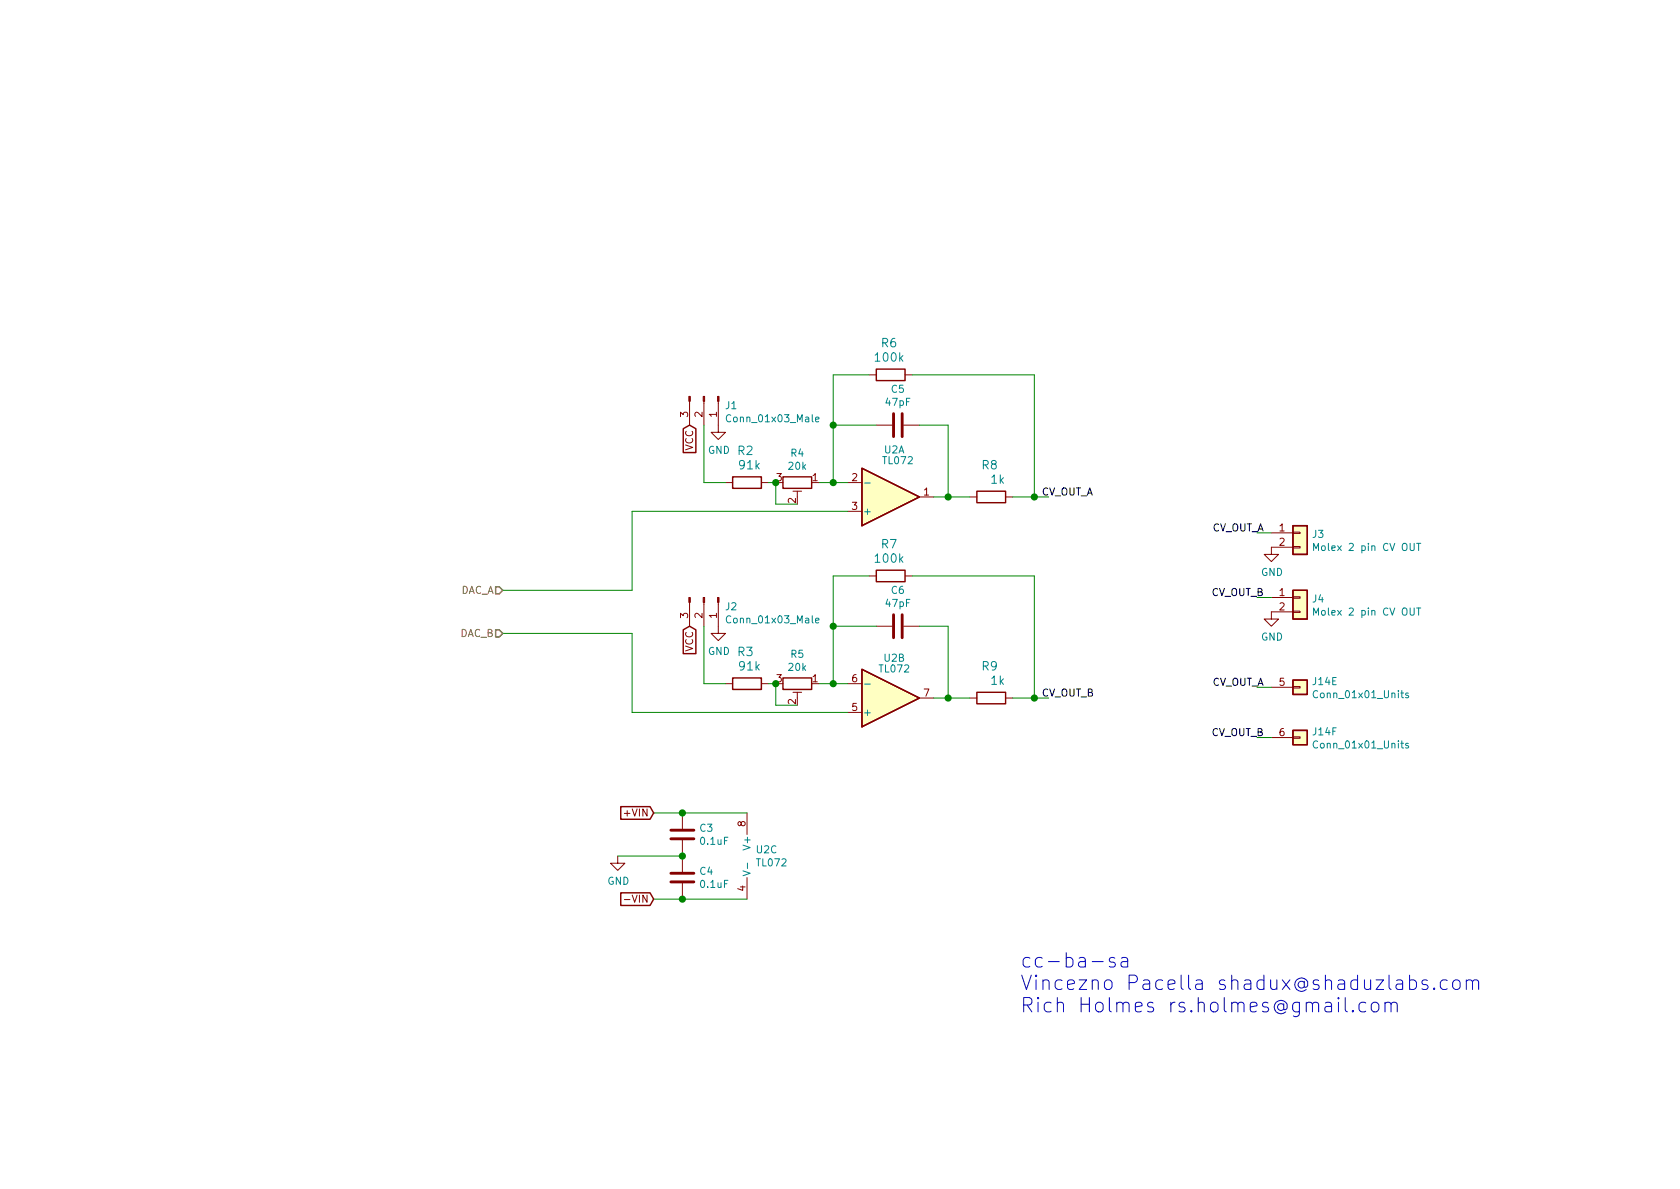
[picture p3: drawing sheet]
EESchema Schematic File Version 4
EELAYER 30 0
EELAYER END
$Descr A4 11693 8268
encoding utf-8
Sheet 3 16
Title ""
Date ""
Rev ""
Comp ""
Comment1 ""
Comment2 ""
Comment3 ""
Comment4 ""
$EndDescr
Wire Wire Line
	5800 3350 5800 2950
Wire Wire Line
	5900 3350 5800 3350
Wire Wire Line
	6100 2950 5800 2950
Connection ~ 5800 3350
Connection ~ 5800 2950
Wire Wire Line
	6500 3450 6600 3450
Wire Wire Line
	6400 2950 6600 2950
Wire Wire Line
	6600 2950 6600 3450
Connection ~ 6600 3450
$Comp
L Device:R R?
U 1 1
P 6200 2600
AR Path="/5E7E4E98" Ref="R?"  Part="1" 
AR Path="/5E7977E1/5E7E4E98" Ref="R?"  Part="1" 
AR Path="/5E7957F4/5E7E4E98" Ref="R?"  Part="1" 
AR Path="/5E7E1DC7/5E7E4E98" Ref="R6"  Part="1" 
F 0 "R6" V 6450 2550 59  0000 L BNN
F 1 "100k" V 6350 2500 59  0000 L BNN
F 2 "ao_tht:R_Axial_DIN0207_L6.3mm_D2.5mm_P7.62mm_Horizontal" H 6200 2600 50  0001 C CNN
F 3 "" H 6200 2600 50  0001 C CNN
	1    6200 2600
	0    -1   -1   0   
$EndComp
$Comp
L Connector:Conn_01x03_Male J?
U 1 1
P 4900 2750
AR Path="/5E7957F4/5E7E4E9E" Ref="J?"  Part="1" 
AR Path="/5E7E4E9E" Ref="J?"  Part="1" 
AR Path="/5E7E1DC7/5E7E4E9E" Ref="J1"  Part="1" 
F 0 "J1" V 4962 2894 50  0000 L CNN
F 1 "Conn_01x03_Male" V 5053 2894 50  0000 L CNN
F 2 "ao_tht:PinHeader_1x03_P2.54mm_Vertical" H 4900 2750 50  0001 C CNN
F 3 "~" H 4900 2750 50  0001 C CNN
	1    4900 2750
	0    1    1    0   
$EndComp
$Comp
L power:GND #PWR?
U 1 1
P 5000 2950
AR Path="/5E7957F4/5E7E4EA4" Ref="#PWR?"  Part="1" 
AR Path="/5E7E4EA4" Ref="#PWR?"  Part="1" 
AR Path="/5E7E1DC7/5E7E4EA4" Ref="#PWR04"  Part="1" 
F 0 "#PWR04" H 5000 2700 50  0001 C CNN
F 1 "GND" H 5005 2777 50  0000 C CNN
F 2 "" H 5000 2950 50  0001 C CNN
F 3 "" H 5000 2950 50  0001 C CNN
	1    5000 2950
	1    0    0    -1  
$EndComp
Wire Wire Line
	4900 2950 4900 3350
$Comp
L Connector:Conn_01x03_Male J?
U 1 1
P 4900 4150
AR Path="/5E7957F4/5E7E4EAB" Ref="J?"  Part="1" 
AR Path="/5E7E4EAB" Ref="J?"  Part="1" 
AR Path="/5E7E1DC7/5E7E4EAB" Ref="J2"  Part="1" 
F 0 "J2" V 4962 4294 50  0000 L CNN
F 1 "Conn_01x03_Male" V 5053 4294 50  0000 L CNN
F 2 "ao_tht:PinHeader_1x03_P2.54mm_Vertical" H 4900 4150 50  0001 C CNN
F 3 "~" H 4900 4150 50  0001 C CNN
	1    4900 4150
	0    1    1    0   
$EndComp
$Comp
L power:GND #PWR?
U 1 1
P 5000 4350
AR Path="/5E7957F4/5E7E4EB1" Ref="#PWR?"  Part="1" 
AR Path="/5E7E4EB1" Ref="#PWR?"  Part="1" 
AR Path="/5E7E1DC7/5E7E4EB1" Ref="#PWR05"  Part="1" 
F 0 "#PWR05" H 5000 4100 50  0001 C CNN
F 1 "GND" H 5005 4177 50  0000 C CNN
F 2 "" H 5000 4350 50  0001 C CNN
F 3 "" H 5000 4350 50  0001 C CNN
	1    5000 4350
	1    0    0    -1  
$EndComp
Wire Wire Line
	4900 4350 4900 4750
Wire Wire Line
	5800 2600 6050 2600
Wire Wire Line
	6350 2600 7200 2600
$Comp
L Device:R R?
U 1 1
P 5200 3350
AR Path="/5E7E4EBA" Ref="R?"  Part="1" 
AR Path="/5E7977E1/5E7E4EBA" Ref="R?"  Part="1" 
AR Path="/5E7957F4/5E7E4EBA" Ref="R?"  Part="1" 
AR Path="/5E7E1DC7/5E7E4EBA" Ref="R2"  Part="1" 
F 0 "R2" V 5450 3300 59  0000 L BNN
F 1 "91k" V 5350 3250 59  0000 L BNN
F 2 "ao_tht:R_Axial_DIN0207_L6.3mm_D2.5mm_P7.62mm_Horizontal" H 5200 3350 50  0001 C CNN
F 3 "" H 5200 3350 50  0001 C CNN
	1    5200 3350
	0    -1   -1   0   
$EndComp
$Comp
L Device:R R?
U 1 1
P 5200 4750
AR Path="/5E7E4EC0" Ref="R?"  Part="1" 
AR Path="/5E7977E1/5E7E4EC0" Ref="R?"  Part="1" 
AR Path="/5E7957F4/5E7E4EC0" Ref="R?"  Part="1" 
AR Path="/5E7E1DC7/5E7E4EC0" Ref="R3"  Part="1" 
F 0 "R3" V 5450 4700 59  0000 L BNN
F 1 "91k" V 5350 4650 59  0000 L BNN
F 2 "ao_tht:R_Axial_DIN0207_L6.3mm_D2.5mm_P7.62mm_Horizontal" H 5200 4750 50  0001 C CNN
F 3 "" H 5200 4750 50  0001 C CNN
	1    5200 4750
	0    -1   -1   0   
$EndComp
Wire Wire Line
	4900 3350 5050 3350
Wire Wire Line
	5350 3350 5400 3350
Wire Wire Line
	4900 4750 5050 4750
$Comp
L Device:R R?
U 1 1
P 6900 3450
AR Path="/5E7E4EC9" Ref="R?"  Part="1" 
AR Path="/5E7977E1/5E7E4EC9" Ref="R?"  Part="1" 
AR Path="/5E7957F4/5E7E4EC9" Ref="R?"  Part="1" 
AR Path="/5E7E1DC7/5E7E4EC9" Ref="R8"  Part="1" 
F 0 "R8" V 7150 3400 59  0000 L BNN
F 1 "1k" V 7050 3350 59  0000 L BNN
F 2 "ao_tht:R_Axial_DIN0207_L6.3mm_D2.5mm_P7.62mm_Horizontal" H 6900 3450 50  0001 C CNN
F 3 "" H 6900 3450 50  0001 C CNN
	1    6900 3450
	0    -1   -1   0   
$EndComp
Wire Wire Line
	6600 3450 6750 3450
Wire Wire Line
	7050 3450 7200 3450
Wire Wire Line
	7200 3450 7300 3450
Connection ~ 7200 3450
$Comp
L Amplifier_Operational:TL072 U?
U 1 1
P 6200 3450
AR Path="/5E7957F4/5E7E4ED3" Ref="U?"  Part="1" 
AR Path="/5E7E4ED3" Ref="U?"  Part="1" 
AR Path="/5E7E1DC7/5E7E4ED3" Ref="U2"  Part="1" 
F 0 "U2" H 6225 3125 50  0000 C CNN
F 1 "TL072" H 6250 3200 50  0000 C CNN
F 2 "ao_tht:DIP-8_W7.62mm_Socket_LongPads" H 6200 3450 50  0001 C CNN
F 3 "http://ww1.microchip.com/downloads/en/DeviceDoc/MCP6001-1R-1U-2-4-1-MHz-Low-Power-Op-Amp-DS20001733L.pdf" H 6200 3450 50  0001 C CNN
	1    6200 3450
	1    0    0    1   
$EndComp
$Comp
L Amplifier_Operational:TL072 U?
U 2 1
P 6200 4850
AR Path="/5E7957F4/5E7E4ED9" Ref="U?"  Part="2" 
AR Path="/5E7E4ED9" Ref="U?"  Part="2" 
AR Path="/5E7E1DC7/5E7E4ED9" Ref="U2"  Part="2" 
F 0 "U2" H 6225 4575 50  0000 C CNN
F 1 "TL072" H 6225 4650 50  0000 C CNN
F 2 "ao_tht:DIP-8_W7.62mm_Socket_LongPads" H 6200 4850 50  0001 C CNN
F 3 "http://ww1.microchip.com/downloads/en/DeviceDoc/MCP6001-1R-1U-2-4-1-MHz-Low-Power-Op-Amp-DS20001733L.pdf" H 6200 4850 50  0001 C CNN
	2    6200 4850
	1    0    0    1   
$EndComp
$Comp
L Device:C C?
U 1 1
P 6250 2950
AR Path="/5E7957F4/5E7E4EDF" Ref="C?"  Part="1" 
AR Path="/5E7E4EDF" Ref="C?"  Part="1" 
AR Path="/5E7E1DC7/5E7E4EDF" Ref="C5"  Part="1" 
F 0 "C5" V 5998 2950 50  0000 C CNN
F 1 "47pF" V 6089 2950 50  0000 C CNN
F 2 "ao_tht:C_Disc_D3.0mm_W1.6mm_P2.50mm" H 6288 2800 50  0001 C CNN
F 3 "~" H 6250 2950 50  0001 C CNN
	1    6250 2950
	0    1    1    0   
$EndComp
Wire Wire Line
	5800 2600 5800 2950
Wire Wire Line
	7200 2600 7200 3450
Wire Wire Line
	7050 4850 7200 4850
Wire Wire Line
	7300 4850 7200 4850
Connection ~ 7200 4850
Wire Wire Line
	6600 4850 6750 4850
Wire Wire Line
	6500 4850 6600 4850
Connection ~ 6600 4850
Wire Wire Line
	5350 4750 5400 4750
Wire Wire Line
	5900 4750 5800 4750
Connection ~ 5800 4750
Wire Wire Line
	6100 4350 5800 4350
Wire Wire Line
	6400 4350 6600 4350
$Comp
L Device:R R?
U 1 1
P 6200 4000
AR Path="/5E7E4EF2" Ref="R?"  Part="1" 
AR Path="/5E7977E1/5E7E4EF2" Ref="R?"  Part="1" 
AR Path="/5E7957F4/5E7E4EF2" Ref="R?"  Part="1" 
AR Path="/5E7E1DC7/5E7E4EF2" Ref="R7"  Part="1" 
F 0 "R7" V 6450 3950 59  0000 L BNN
F 1 "100k" V 6350 3900 59  0000 L BNN
F 2 "ao_tht:R_Axial_DIN0207_L6.3mm_D2.5mm_P7.62mm_Horizontal" H 6200 4000 50  0001 C CNN
F 3 "" H 6200 4000 50  0001 C CNN
	1    6200 4000
	0    -1   -1   0   
$EndComp
Wire Wire Line
	5800 4000 6050 4000
Wire Wire Line
	6350 4000 7200 4000
$Comp
L Device:C C?
U 1 1
P 6250 4350
AR Path="/5E7957F4/5E7E4EFA" Ref="C?"  Part="1" 
AR Path="/5E7E4EFA" Ref="C?"  Part="1" 
AR Path="/5E7E1DC7/5E7E4EFA" Ref="C6"  Part="1" 
F 0 "C6" V 5998 4350 50  0000 C CNN
F 1 "47pF" V 6089 4350 50  0000 C CNN
F 2 "ao_tht:C_Disc_D3.0mm_W1.6mm_P2.50mm" H 6288 4200 50  0001 C CNN
F 3 "~" H 6250 4350 50  0001 C CNN
	1    6250 4350
	0    1    1    0   
$EndComp
Connection ~ 5800 4350
Wire Wire Line
	5800 4350 5800 4750
Wire Wire Line
	5800 4000 5800 4350
Wire Wire Line
	7200 4000 7200 4850
Wire Wire Line
	6600 4350 6600 4850
Text GLabel 4800 4350 3    50   Input ~ 0
VCC
$Comp
L Device:R R?
U 1 1
P 6900 4850
AR Path="/5E7E4F06" Ref="R?"  Part="1" 
AR Path="/5E7977E1/5E7E4F06" Ref="R?"  Part="1" 
AR Path="/5E7957F4/5E7E4F06" Ref="R?"  Part="1" 
AR Path="/5E7E1DC7/5E7E4F06" Ref="R9"  Part="1" 
F 0 "R9" V 7150 4800 59  0000 L BNN
F 1 "1k" V 7050 4750 59  0000 L BNN
F 2 "ao_tht:R_Axial_DIN0207_L6.3mm_D2.5mm_P7.62mm_Horizontal" H 6900 4850 50  0001 C CNN
F 3 "" H 6900 4850 50  0001 C CNN
	1    6900 4850
	0    -1   -1   0   
$EndComp
Text GLabel 4800 2950 3    50   Input ~ 0
VCC
Wire Wire Line
	5900 3550 4400 3550
Wire Wire Line
	4400 4100 4400 3550
Wire Wire Line
	3500 4100 4400 4100
Wire Wire Line
	3500 4400 4400 4400
Wire Wire Line
	4400 4950 5900 4950
Wire Wire Line
	4400 4400 4400 4950
Text HLabel 3500 4100 0    50   Input ~ 0
DAC_A
Text HLabel 3500 4400 0    50   Input ~ 0
DAC_B
Wire Wire Line
	8750 3700 8850 3700
Wire Wire Line
	8750 4150 8850 4150
$Comp
L Connector_Generic:Conn_01x02 J?
U 1 1
P 9050 4150
AR Path="/5E795811/5E7F27A0" Ref="J?"  Part="1" 
AR Path="/5E7E1DC7/5E7F27A0" Ref="J4"  Part="1" 
F 0 "J4" H 9130 4142 50  0000 L CNN
F 1 "Molex 2 pin CV OUT" H 9130 4051 50  0000 L CNN
F 2 "ao_tht:Molex_KK-254_AE-6410-02A_1x02_P2.54mm_Vertical" H 9050 4150 50  0001 C CNN
F 3 "~" H 9050 4150 50  0001 C CNN
	1    9050 4150
	1    0    0    -1  
$EndComp
$Comp
L Connector_Generic:Conn_01x02 J?
U 1 1
P 9050 3700
AR Path="/5E795811/5E7F27A6" Ref="J?"  Part="1" 
AR Path="/5E7E1DC7/5E7F27A6" Ref="J3"  Part="1" 
F 0 "J3" H 9130 3692 50  0000 L CNN
F 1 "Molex 2 pin CV OUT" H 9130 3601 50  0000 L CNN
F 2 "ao_tht:Molex_KK-254_AE-6410-02A_1x02_P2.54mm_Vertical" H 9050 3700 50  0001 C CNN
F 3 "~" H 9050 3700 50  0001 C CNN
	1    9050 3700
	1    0    0    -1  
$EndComp
$Comp
L power:GND #PWR?
U 1 1
P 8850 3800
AR Path="/5E795811/5E7F27AC" Ref="#PWR?"  Part="1" 
AR Path="/5E7E1DC7/5E7F27AC" Ref="#PWR06"  Part="1" 
F 0 "#PWR06" H 8850 3550 50  0001 C CNN
F 1 "GND" H 8855 3627 50  0000 C CNN
F 2 "" H 8850 3800 50  0001 C CNN
F 3 "" H 8850 3800 50  0001 C CNN
	1    8850 3800
	1    0    0    -1  
$EndComp
$Comp
L power:GND #PWR?
U 1 1
P 8850 4250
AR Path="/5E795811/5E7F27B2" Ref="#PWR?"  Part="1" 
AR Path="/5E7E1DC7/5E7F27B2" Ref="#PWR07"  Part="1" 
F 0 "#PWR07" H 8850 4000 50  0001 C CNN
F 1 "GND" H 8855 4077 50  0000 C CNN
F 2 "" H 8850 4250 50  0001 C CNN
F 3 "" H 8850 4250 50  0001 C CNN
	1    8850 4250
	1    0    0    -1  
$EndComp
$Comp
L Device:C C?
U 1 1
P 4750 5800
AR Path="/5E7957F4/5E8AE4CE" Ref="C?"  Part="1" 
AR Path="/5E8AE4CE" Ref="C?"  Part="1" 
AR Path="/5E7E1DC7/5E8AE4CE" Ref="C3"  Part="1" 
F 0 "C3" H 4865 5846 50  0000 L CNN
F 1 "0.1uF" H 4865 5755 50  0000 L CNN
F 2 "ao_tht:C_Disc_D3.0mm_W1.6mm_P2.50mm" H 4788 5650 50  0001 C CNN
F 3 "~" H 4750 5800 50  0001 C CNN
	1    4750 5800
	1    0    0    -1  
$EndComp
$Comp
L Device:C C?
U 1 1
P 4750 6100
AR Path="/5E7957F4/5E8AE4D4" Ref="C?"  Part="1" 
AR Path="/5E8AE4D4" Ref="C?"  Part="1" 
AR Path="/5E7E1DC7/5E8AE4D4" Ref="C4"  Part="1" 
F 0 "C4" H 4865 6146 50  0000 L CNN
F 1 "0.1uF" H 4865 6055 50  0000 L CNN
F 2 "ao_tht:C_Disc_D3.0mm_W1.6mm_P2.50mm" H 4788 5950 50  0001 C CNN
F 3 "~" H 4750 6100 50  0001 C CNN
	1    4750 6100
	1    0    0    -1  
$EndComp
$Comp
L Amplifier_Operational:TL072 U?
U 3 1
P 5300 5950
AR Path="/5E7957F4/5E8AE4DB" Ref="U?"  Part="3" 
AR Path="/5E8AE4DB" Ref="U?"  Part="3" 
AR Path="/5E7E1DC7/5E8AE4DB" Ref="U2"  Part="3" 
F 0 "U2" H 5258 5996 50  0000 L CNN
F 1 "TL072" H 5258 5905 50  0000 L CNN
F 2 "ao_tht:DIP-8_W7.62mm_Socket_LongPads" H 5300 5950 50  0001 C CNN
F 3 "http://ww1.microchip.com/downloads/en/DeviceDoc/MCP6001-1R-1U-2-4-1-MHz-Low-Power-Op-Amp-DS20001733L.pdf" H 5300 5950 50  0001 C CNN
	3    5300 5950
	1    0    0    -1  
$EndComp
Wire Wire Line
	4750 5650 5200 5650
Wire Wire Line
	4750 6250 5200 6250
Text GLabel 4550 5650 0    50   Input ~ 0
+VIN
Text GLabel 4550 6250 0    50   Input ~ 0
-VIN
$Comp
L power:GND #PWR?
U 1 1
P 4300 5950
AR Path="/5E795811/5E8B4179" Ref="#PWR?"  Part="1" 
AR Path="/5E7E1DC7/5E8B4179" Ref="#PWR03"  Part="1" 
F 0 "#PWR03" H 4300 5700 50  0001 C CNN
F 1 "GND" H 4305 5777 50  0000 C CNN
F 2 "" H 4300 5950 50  0001 C CNN
F 3 "" H 4300 5950 50  0001 C CNN
	1    4300 5950
	1    0    0    -1  
$EndComp
Wire Wire Line
	4300 5950 4750 5950
Connection ~ 4750 5950
Wire Wire Line
	4550 5650 4750 5650
Connection ~ 4750 5650
Wire Wire Line
	4550 6250 4750 6250
Connection ~ 4750 6250
Text Label 7250 3450 0    50   ~ 0
CV_OUT_A
Text Label 8800 3700 2    50   ~ 0
CV_OUT_A
Text Label 8800 4150 2    50   ~ 0
CV_OUT_B
Text Label 7250 4850 0    50   ~ 0
CV_OUT_B
Text Notes 7100 7050 0    100  ~ 0
cc-ba-sa\nVincezno Pacella shadux@shaduzlabs.com\nRich Holmes rs.holmes@gmail.com
$Comp
L Device:R_POT_TRIM R4
U 1 1
P 5550 3350
F 0 "R4" V 5343 3350 50  0000 C CNN
F 1 "20k" V 5434 3350 50  0000 C CNN
F 2 "ao_tht:Potentiometer_Bourns_3296W_Vertical" V 5480 3350 50  0001 C CNN
F 3 "~" H 5550 3350 50  0001 C CNN
	1    5550 3350
	0    1    1    0   
$EndComp
Wire Wire Line
	5700 3350 5800 3350
$Comp
L Device:R_POT_TRIM R5
U 1 1
P 5550 4750
F 0 "R5" V 5343 4750 50  0000 C CNN
F 1 "20k" V 5434 4750 50  0000 C CNN
F 2 "ao_tht:Potentiometer_Bourns_3296W_Vertical" V 5480 4750 50  0001 C CNN
F 3 "~" H 5550 4750 50  0001 C CNN
	1    5550 4750
	0    1    1    0   
$EndComp
Wire Wire Line
	5700 4750 5800 4750
Wire Wire Line
	5550 3500 5400 3500
Wire Wire Line
	5400 3500 5400 3350
Connection ~ 5400 3350
Wire Wire Line
	5550 4900 5400 4900
Wire Wire Line
	5400 4900 5400 4750
Connection ~ 5400 4750
$Comp
L dac_ino:Conn_01x01_Units J14
U 5 1
P 9050 4775
F 0 "J14" H 9130 4817 50  0000 L CNN
F 1 "Conn_01x01_Units" H 9130 4726 50  0000 L CNN
F 2 "ao_tht:PinHeader_1x08_P2.54mm_Vertical" H 9050 4775 50  0001 C CNN
F 3 "~" H 9050 4775 50  0001 C CNN
	5    9050 4775
	1    0    0    -1  
$EndComp
Wire Wire Line
	8750 4775 8850 4775
Text Label 8800 4775 2    50   ~ 0
CV_OUT_A
$Comp
L dac_ino:Conn_01x01_Units J14
U 6 1
P 9050 5125
F 0 "J14" H 9130 5167 50  0000 L CNN
F 1 "Conn_01x01_Units" H 9130 5076 50  0000 L CNN
F 2 "ao_tht:PinHeader_1x08_P2.54mm_Vertical" H 9050 5125 50  0001 C CNN
F 3 "~" H 9050 5125 50  0001 C CNN
	6    9050 5125
	1    0    0    -1  
$EndComp
Wire Wire Line
	8750 5125 8850 5125
Text Label 8800 5125 2    50   ~ 0
CV_OUT_B
$EndSCHEMATC
